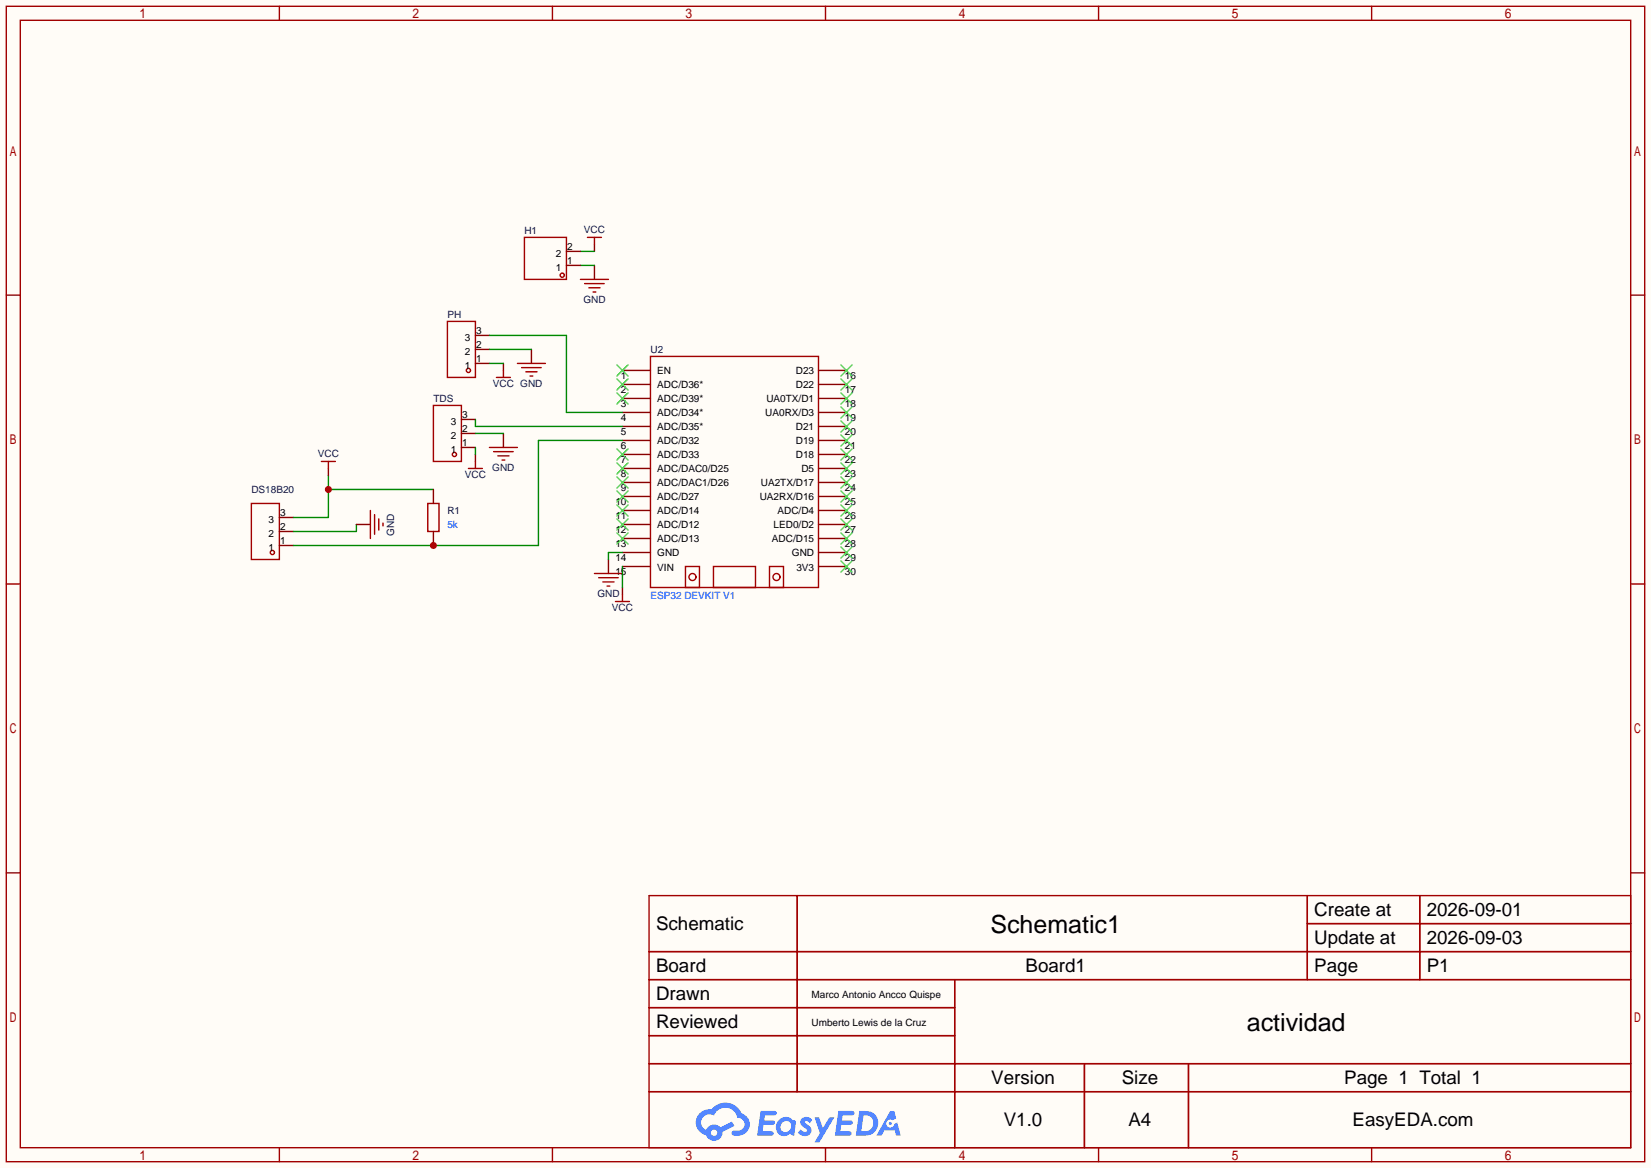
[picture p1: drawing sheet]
<svg xmlns="http://www.w3.org/2000/svg" width="299mm" height="212mm" viewBox="0 0 299 212" stroke-linecap="round" stroke-linejoin="round" font-family="sans-serif">
<path d="M0 0h299.5v211.8h-299.5z" fill="#fffcf7"/>
<g fill="none" stroke="#a10000" stroke-width=".25">
<path d="M1.1 1.1h297.2v209.6h-297.2zM3.7 3.7h292.1v204.5h-292.1zM50.7 1.1v2.6M100.2 1.1v2.6M149.7 1.1v2.6M199.3 1.1v2.6M248.8 1.1v2.6M1.1 53.5h2.6M295.8 53.5h2.5M1.1 105.9h2.6M295.8 105.9h2.5M1.1 158.3h2.6"/>
<path d="M295.8 158.3h2.5M117.7 162.4h178.1v45.8h-178.1zM117.7 172.6h178.1M117.7 177.7h178.1M144.6 162.4v35.6M173.2 177.7v30.5M237.1 162.4v15.3M237.1 167.5h58.7M257.5 162.4v15.3M117.7 182.8h55.5M117.7 192.9h178.1M117.7 187.8h55.5"/>
<path d="M117.7 198h178.1M196.7 192.9v15.3M215.6 192.9v15.3M50.7 208.2v2.5M100.2 208.2v2.5M149.7 208.2v2.5M199.3 208.2v2.5M248.8 208.2v2.5"/>
</g>
<g fill="#5487ff">
<path d="M145.5 202.8a1.3 1.3 0 0 1 1.8 .3l-.4 .6a.54 .54 0 0 0-.9-.2l.1 .2a1.58 1.58 0 0 1 1.1 1.6 1.43 1.43 0 0 1-2.5 .1l.5-.6a.64 .64 0 0 0 .5 .5 .64 .64 0 0 0 .7-.3l-.2-.2a1.6 1.6 0 0 1-1-1.6z"/>
<path d="M147.7 202.7h.9l.7 1.9 1.1-1.9h.9l-2.7 4.5h-.9l1-1.7z"/>
<path d="M138 201.5h1.6a1.31 1.31 0 0 1 1.2 .2 .4 .4 0 0 1-.3 .6h-1.8l-.1 .9h1.6a.4 .4 0 0 1 .4 .4 .4 .4 0 0 1-.4 .4h-1.7l-.2 1.2h.8a1.23 1.23 0 0 1 1.2 .2 .39 .39 0 0 1-.3 .6h-2.7z"/>
<path d="M152.1 201.5h1.6a1.32 1.32 0 0 1 1.3 .2 .39 .39 0 0 1-.4 .6h-1.7l-.2 .9h1.7a.4 .4 0 0 1 .3 .4 .4 .4 0 0 1-.4 .4h-1.7l-.2 1.2h.8a1.23 1.23 0 0 1 1.2 .2 .39 .39 0 0 1-.3 .6h-2.7z"/>
<path d="M161.5 201.5h.7l.4 1.3-.7 .4a.75 .75 0 0 0-1.1 .3 .75 .75 0 0 0 .5 1 .75 .75 0 0 0 .9-.6l.6-.3 .6 2.4h-.9l-.2-1h-1.9l-.5 1h-.9z"/>
<path d="M155.9 201.5l-.7 4.5h1.5a2.27 2.27 0 0 0 2.6-2.3 2.27 2.27 0 0 0-2.7-2.2zM156.6 202.3a1.5 1.5 0 0 1 1.8 1.5 1.5 1.5 0 0 1-1.9 1.4h-.3z"/>
<path d="M141.3 203.1a1.62 1.62 0 0 0-.4 2.1 1.62 1.62 0 0 0 2 .7l.4-.3 .3 .3 .5 .1 .3-2.5-.2-.3h-.4a1.58 1.58 0 0 0-2.5-.1zM141.9 203.6a.99 .99 0 0 1 1.6 .3 .99 .99 0 0 1-.9 1.4 .94 .94 0 0 1-1-.5 .94 .94 0 0 1 .3-1.2z"/>
<path d="M126.9 201.9a2.37 2.37 0 0 0 1.2 4 1.54 1.54 0 0 0 1.7 1 1.54 1.54 0 0 0 1.3-1.6l2.1-1.1-.5-.8-2 1.1a1.57 1.57 0 0 0-2.6 .4 1.5 1.5 0 0 1-.8-2.1 1.5 1.5 0 0 1 2.2-.5 2.23 2.23 0 0 1 2.3-1.4 2.23 2.23 0 0 1 2 1.8 1.16 1.16 0 0 1 1.2 1.1 1.16 1.16 0 0 1-1 1.3h-.7a.47 .47 0 0 0-.6 .3 .47 .47 0 0 0 .4 .6 2.23 2.23 0 0 0 2.3-.7 2.23 2.23 0 0 0 .4-2.3 2.16 2.16 0 0 0-1.3-1.1 3.2 3.2 0 0 0-5.4-.7l-1.2 .1zM129 205.4a.58 .58 0 0 1 1.1 0 .58 .58 0 0 1-1.1 0z"/>
<circle cx="161.5" cy="203.8" r=".28"/>
</g>
<g fill="none" stroke="#870000" stroke-width=".25">
<path d="M83.7 78.6h2.5M83.7 76.1h2.5M86.2 65.9h2.6M86.2 63.4h2.6M86.2 60.8h2.6M112.9 67.2h5.1M112.9 69.7h5.1M112.9 72.3h5.1M112.9 74.8h5.1M112.9 77.3h5.1M112.9 79.9h5.1M148.5 67.2h5"/>
<path d="M148.5 69.7h5M148.5 72.3h5M148.5 74.8h5M148.5 77.3h5M148.5 79.9h5M50.7 98.9h2.5M50.7 96.4h2.5M50.7 93.9h2.5M83.7 81.2h2.5M112.9 90h5.1M112.9 92.6h5.1M112.9 95.1h5.1"/>
<path d="M112.9 97.7h5.1M112.9 82.4h5.1M112.9 85h5.1M112.9 87.5h5.1M148.5 90h5M148.5 92.6h5M148.5 95.1h5M148.5 97.7h5M148.5 82.4h5M148.5 85h5M148.5 87.5h5M112.9 100.2h5.1"/>
<path d="M112.9 102.7h5.1M148.5 100.2h5M148.5 102.7h5"/>
</g>
<g fill="none" stroke="#3c3" stroke-width=".25">
<path d="M111.9 66.2l2 2M111.9 68.7l2 2M111.9 71.2l2 2.1M113.9 66.2l-2 2M113.9 68.7l-2 2M113.9 71.2l-2 2.1M152.5 66.2l2.1 2M152.5 68.7l2.1 2M152.5 71.2l2.1 2.1M152.5 73.8l2.1 2M152.5 76.3l2.1 2.1M152.5 78.9l2.1 2"/>
<path d="M154.6 66.2l-2.1 2M154.6 68.7l-2.1 2M154.6 71.2l-2.1 2.1M154.6 73.8l-2.1 2M154.6 76.3l-2.1 2.1M154.6 78.9l-2.1 2M111.9 89l2 2.1M111.9 91.6l2 2M111.9 94.1l2 2M111.9 96.6l2 2.1M111.9 81.4l2 2M111.9 83.9l2 2.1"/>
<path d="M111.9 86.5l2 2M113.9 89l-2 2.1M113.9 91.6l-2 2M113.9 94.1l-2 2M113.9 96.6l-2 2.1M113.9 81.4l-2 2M113.9 83.9l-2 2.1M113.9 86.5l-2 2M152.5 81.4l2.1 2M152.5 83.9l2.1 2.1M152.5 86.5l2.1 2M152.5 89l2.1 2.1"/>
<path d="M152.5 91.6l2.1 2M152.5 94.1l2.1 2M152.5 96.6l2.1 2.1M152.5 99.2l2.1 2M154.6 81.4l-2.1 2M154.6 83.9l-2.1 2.1M154.6 86.5l-2.1 2M154.6 89l-2.1 2.1M154.6 91.6l-2.1 2M154.6 94.1l-2.1 2M154.6 96.6l-2.1 2.1M154.6 99.2l-2.1 2"/>
<path d="M152.5 101.7l2.1 2.1M154.6 101.7l-2.1 2.1"/>
</g>
<g fill="none" stroke="#a10000" stroke-width=".25">
<path d="M81.2 58.3h5v10.2h-5zM78.6 73.5h5.1v10.2h-5.1zM118 64.6h30.5v42h-30.5zM45.6 91.3h5.1v10.2h-5.1zM124.3 102.7h2.6v3.9h-2.6zM129.4 102.7h7.6v3.9h-7.6zM139.6 102.7h2.5v3.9h-2.5z"/>
<circle cx="85" cy="67.2" r=".38"/>
<circle cx="82.4" cy="82.4" r=".38"/>
<circle cx="49.4" cy="100.2" r=".38"/>
<circle cx="125.6" cy="104.7" r=".63"/>
<circle cx="140.8" cy="104.7" r=".63"/>
</g>
<path d="M59.6 88.8h19M59.6 86.2v7.7h-6.4M64.6 95.1v1.3h-11.4" fill="none" stroke="#008700" stroke-width=".25"/>
<circle cx="59.6" cy="88.8" r=".63" fill="#c00"/>
<path d="M105.3 45.6h2.5M105.3 48.1h2.5M86.2 76.1v1.2h26.7M86.2 78.6h5.1M88.8 60.8h13.9v14h10.2M88.8 63.4h7.6M88.8 65.9h2.5M112.9 79.9h-15.2v19h-44.5M86.2 81.2v1.2M112.9 100.2h-2.5v1.3M112.9 102.7v3.9" fill="none" stroke="#008700" stroke-width=".25"/>
<path d="M107.8 44.3v1.3M107.8 48.1v2.6M91.3 65.9v1.3M91.3 78.6v2.6M96.4 63.4v2.5M59.6 85v1.2M64.6 95.1h2.6M78.6 88.8v2.5M78.6 96.4v2.5M86.2 82.4v1.3M110.4 101.5v2.5M112.9 106.6v1.2" fill="none" stroke="#870000" stroke-width=".25"/>
<g fill="none" stroke="#a10000" stroke-width=".25">
<path d="M105.3 50.7h5.1M106 51.4h3.6M106.6 43.1h2.5M106.8 52.2h2M107.6 53h.5M107.8 43.1v1.2M90 68.5h2.6M91.3 67.2v1.3M93.9 65.9h5M94.6 66.7h3.6M95.4 67.4h2M96.1 68.2h.5"/>
<path d="M58.3 83.7h2.5M59.6 83.7v1.3M67.2 92.6v5.1M67.9 93.3v3.6M68.7 94.1v2M69.5 94.9v.5M77.6 91.3h2v5.1h-2zM85 85h2.5M86.2 83.7v1.3M88.8 81.2h5.1M89.5 81.9h3.6M90.3 82.7h2"/>
<path d="M91.1 83.4h.5M107.8 104h5.1M108.6 104.8h3.5M109.3 105.5h2.1M110.1 106.3h.5M111.6 109.1h2.6M112.9 107.8v1.3"/>
</g>
<circle cx="78.6" cy="98.9" r=".63" fill="#c00"/>
<g fill="none" stroke="#a10000" stroke-width=".25">
<path d="M95.1 43.1h7.6v7.6h-7.6z"/>
<circle cx="102" cy="49.9" r=".38"/>
</g>
<path d="M102.7 48.1h2.6M102.7 45.6h2.6" fill="none" stroke="#870000" stroke-width=".25"/>
<g font-size="4.5">
<text x="179.6" y="169.2">Schematic1</text>
<text x="226.2" y="187">actividad</text>
</g>
<g font-size="3.4">
<text x="238.4" y="166.1">Create at</text>
<text x="258.8" y="166.1">2026-09-01</text>
<text x="119" y="168.7">Schematic</text>
<text x="238.4" y="171.2">Update at</text>
<text x="258.8" y="171.2">2026-09-03</text>
<text x="119" y="176.3">Board</text>
<text x="186" y="176.3">Board1</text>
<text x="238.4" y="176.3">Page</text>
<text x="258.8" y="176.3">P1</text>
<text x="119" y="181.4">Drawn</text>
<text x="119" y="186.5">Reviewed</text>
<text x="179.8" y="196.6">Version</text>
<text x="203.5" y="196.6">Size</text>
<text x="243.8" y="196.6">Page 1 Total 1</text>
<text x="182.1" y="204.2">V1.0</text>
<text x="204.7" y="204.2">A4</text>
<text x="245.3" y="204.2">EasyEDA.com</text>
</g>
<g font-size="1.8" fill="#000080">
<text x="95.1" y="42.5">H1</text>
<text x="105.9" y="42.3">VCC</text>
<text x="81.2" y="57.7">PH</text>
<text x="105.8" y="55">GND</text>
<text x="118" y="64.1">U2</text>
<text x="89.4" y="70.2">VCC GND</text>
<text x="78.6" y="73">TDS</text>
<text x="57.6" y="82.9">VCC</text>
<text x="45.6" y="89.5">DS18B20</text>
<text x="84.3" y="86.7">VCC</text>
<text x="89.3" y="85.4">GND</text>
<text x="81.2" y="93.3">R1</text>
<text x="71.5" y="97.1" transform="rotate(-90 71.5 97.1)">GND</text>
<text x="108.3" y="108.3">GND</text>
<text x="111" y="110.8">VCC</text>
</g>
<g font-size="1.8">
<text x="100.8" y="46.6">2</text>
<text x="102.9" y="47.8">1</text>
<text x="102.9" y="45.3">2</text>
<text x="100.8" y="49.1">1</text>
<text x="84.3" y="64.3">2</text>
<text x="84.3" y="61.8">3</text>
<text x="86.4" y="65.6">1</text>
<text x="86.4" y="63.1">2</text>
<text x="86.4" y="60.5">3</text>
<text x="84.3" y="66.9">1</text>
<text x="112.6" y="68.7">1</text>
<text x="112.6" y="71.2">2</text>
<text x="119.2" y="67.9">EN</text>
<text x="119.2" y="70.4">ADC/D36*</text>
<text x="144.3" y="67.9">D23</text>
<text x="144.3" y="70.4">D22</text>
<text x="153.3" y="68.7">16</text>
<text x="153.3" y="71.2">17</text>
<text x="81.7" y="77">3</text>
<text x="83.8" y="75.8">3</text>
<text x="112.6" y="73.8">3</text>
<text x="112.6" y="76.3">4</text>
<text x="119.2" y="73">ADC/D39*</text>
<text x="119.2" y="75.5">ADC/D34*</text>
<text x="138.8" y="75.5">UA0RX/D3</text>
<text x="139" y="73">UA0TX/D1</text>
<text x="153.3" y="73.8">18</text>
<text x="153.3" y="76.3">19</text>
<text x="81.7" y="82.1">1</text>
<text x="81.7" y="79.6">2</text>
<text x="83.8" y="80.8">1</text>
<text x="83.8" y="78.3">2</text>
<text x="112.6" y="78.9">5</text>
<text x="112.6" y="81.4">6</text>
<text x="112.6" y="83.9">7</text>
<text x="119.2" y="78.1">ADC/D35*</text>
<text x="119.2" y="80.6">ADC/D32</text>
<text x="119.2" y="83.1">ADC/D33</text>
<text x="144.3" y="78.1">D21</text>
<text x="144.3" y="80.6">D19</text>
<text x="144.3" y="83.1">D18</text>
<text x="153.3" y="78.9">20</text>
<text x="153.3" y="81.4">21</text>
<text x="153.3" y="83.9">22</text>
<text x="112.6" y="86.5">8</text>
<text x="112.6" y="89">9</text>
<text x="119.2" y="85.7">ADC/DAC0/D25</text>
<text x="119.2" y="88.2">ADC/DAC1/D26</text>
<text x="138" y="88.2">UA2TX/D17</text>
<text x="145.4" y="85.7">D5</text>
<text x="153.3" y="86.5">23</text>
<text x="153.3" y="89">24</text>
<text x="48.7" y="94.8">3</text>
<text x="50.8" y="93.5">3</text>
<text x="111.6" y="91.6">10</text>
<text x="111.6" y="94.1">11</text>
<text x="119.2" y="90.8">ADC/D27</text>
<text x="119.2" y="93.3">ADC/D14</text>
<text x="119.2" y="95.8">ADC/D12</text>
<text x="137.8" y="90.8">UA2RX/D16</text>
<text x="140.3" y="95.8">LED0/D2</text>
<text x="141" y="93.3">ADC/D4</text>
<text x="153.3" y="91.6">25</text>
<text x="153.3" y="94.1">26</text>
<text x="48.7" y="99.9">1</text>
<text x="48.7" y="97.4">2</text>
<text x="50.8" y="98.6">1</text>
<text x="50.8" y="96.1">2</text>
<text x="111.6" y="96.6">12</text>
<text x="111.6" y="99.2">13</text>
<text x="111.6" y="101.7">14</text>
<text x="119.2" y="98.4">ADC/D13</text>
<text x="119.2" y="100.9">GND</text>
<text x="140" y="98.4">ADC/D15</text>
<text x="143.6" y="100.9">GND</text>
<text x="153.3" y="96.6">27</text>
<text x="153.3" y="99.2">28</text>
<text x="153.3" y="101.7">29</text>
<text x="111.6" y="104.3">15</text>
<text x="119.2" y="103.5">VIN</text>
<text x="144.4" y="103.5">3V3</text>
<text x="153.3" y="104.3">30</text>
<text x="147.2" y="180.9">Marco Antonio Ancco Quispe</text>
<text x="147.2" y="186">Umberto Lewis de la Cruz</text>
</g>
<g font-size="1.8" fill="#00f">
<text x="81.2" y="95.8">5k</text>
<text x="118" y="108.5">ESP32 DEVKIT V1</text>
</g>
</svg>
